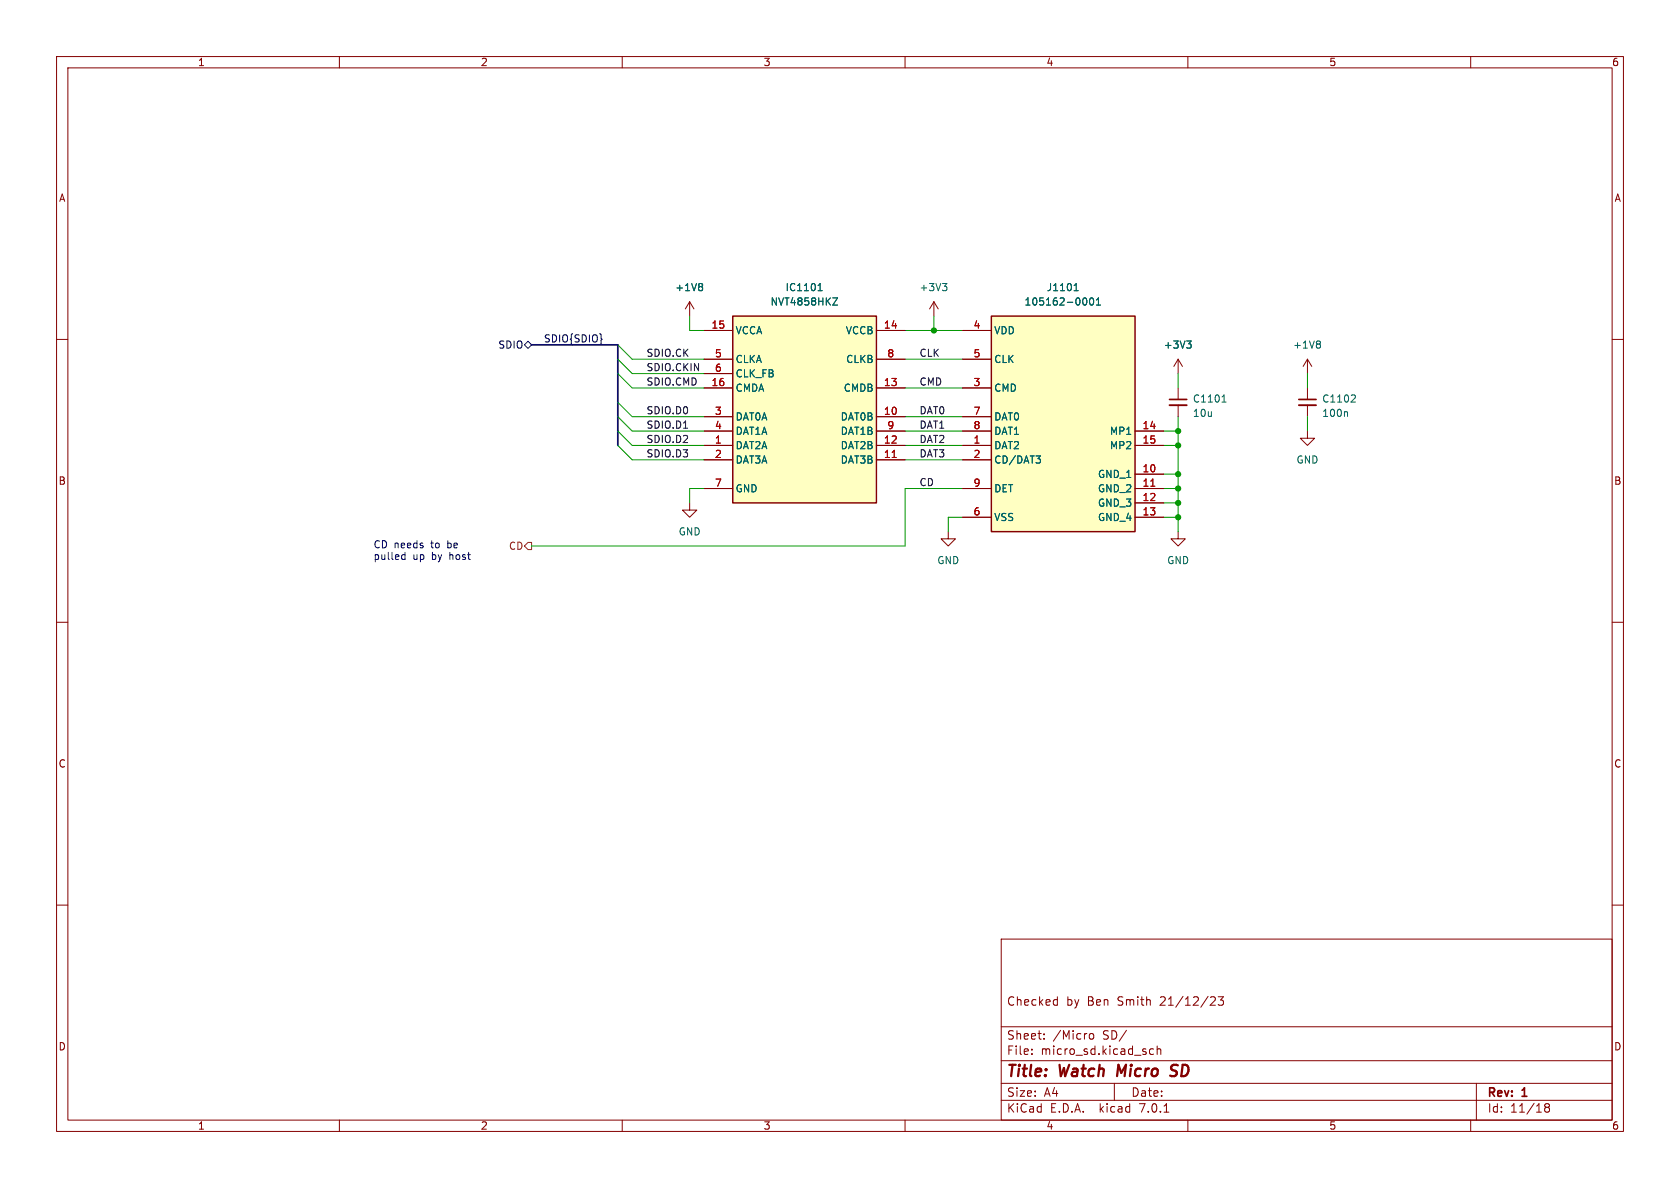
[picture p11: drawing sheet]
(kicad_sch (version 20230121) (generator eeschema)

 (paper "A4")

 (title_block
  (title "Watch Micro SD")
  (rev "1")
  (comment 1 "Checked by Ben Smith 21/12/23"))

 (lib_symbols
  (symbol "105162-0001:105162-0001" (in_bom yes) (on_board yes)
   (property "Reference" "J" (at 0 22.86 0) (effects (font (size 1.27 1.27)) (justify top)))
   (property "Value" "105162-0001" (at 0 20.32 0) (effects (font (size 1.27 1.27)) (justify top)))
   (property "Footprint" "105162-0001" (at 29.21 -94.92 0) (effects (font (size 1.27 1.27)) (justify left top) hide))
   (property "Datasheet" "http://www.molex.com/webdocs/datasheets/pdf/en-us//1051620001_MEMORY_CARD_SOCKET.pdf" (at 29.21 -194.92 0) (effects (font (size 1.27 1.27)) (justify left top) hide))
   (property "Height" "" (at 29.21 -394.92 0) (effects (font (size 1.27 1.27)) (justify left top) hide))
   (property "Mouser Part Number" "538-105162-0001" (at 29.21 -494.92 0) (effects (font (size 1.27 1.27)) (justify left top) hide))
   (property "Mouser Price/Stock" "https://www.mouser.co.uk/ProductDetail/Molex/105162-0001?qs=1fNsfHe5VsK8daqlgKxZfQ%3D%3D" (at 29.21 -594.92 0) (effects (font (size 1.27 1.27)) (justify left top) hide))
   (property "Manufacturer_Name" "Molex" (at 29.21 -694.92 0) (effects (font (size 1.27 1.27)) (justify left top) hide))
   (property "Manufacturer_Part_Number" "105162-0001" (at 29.21 -794.92 0) (effects (font (size 1.27 1.27)) (justify left top) hide))
   (symbol "105162-0001_1_1"
    (rectangle (start -12.7 17.78) (end 12.7 -20.32) (stroke (width 0.254) (type default)) (fill (type background)))
    (pin passive line (at -17.78 -5.08 0) (length 5.08) (name "DAT2" (effects (font (size 1.27 1.27)))) (number "1" (effects (font (size 1.27 1.27)))))
    (pin passive line (at 17.78 -10.16 180) (length 5.08) (name "GND_1" (effects (font (size 1.27 1.27)))) (number "10" (effects (font (size 1.27 1.27)))))
    (pin passive line (at 17.78 -12.7 180) (length 5.08) (name "GND_2" (effects (font (size 1.27 1.27)))) (number "11" (effects (font (size 1.27 1.27)))))
    (pin passive line (at 17.78 -15.24 180) (length 5.08) (name "GND_3" (effects (font (size 1.27 1.27)))) (number "12" (effects (font (size 1.27 1.27)))))
    (pin passive line (at 17.78 -17.78 180) (length 5.08) (name "GND_4" (effects (font (size 1.27 1.27)))) (number "13" (effects (font (size 1.27 1.27)))))
    (pin passive line (at 17.78 -2.54 180) (length 5.08) (name "MP1" (effects (font (size 1.27 1.27)))) (number "14" (effects (font (size 1.27 1.27)))))
    (pin passive line (at 17.78 -5.08 180) (length 5.08) (name "MP2" (effects (font (size 1.27 1.27)))) (number "15" (effects (font (size 1.27 1.27)))))
    (pin passive line (at -17.78 -7.62 0) (length 5.08) (name "CD/DAT3" (effects (font (size 1.27 1.27)))) (number "2" (effects (font (size 1.27 1.27)))))
    (pin passive line (at -17.78 5.08 0) (length 5.08) (name "CMD" (effects (font (size 1.27 1.27)))) (number "3" (effects (font (size 1.27 1.27)))))
    (pin passive line (at -17.78 15.24 0) (length 5.08) (name "VDD" (effects (font (size 1.27 1.27)))) (number "4" (effects (font (size 1.27 1.27)))))
    (pin passive line (at -17.78 10.16 0) (length 5.08) (name "CLK" (effects (font (size 1.27 1.27)))) (number "5" (effects (font (size 1.27 1.27)))))
    (pin passive line (at -17.78 -17.78 0) (length 5.08) (name "VSS" (effects (font (size 1.27 1.27)))) (number "6" (effects (font (size 1.27 1.27)))))
    (pin passive line (at -17.78 0 0) (length 5.08) (name "DAT0" (effects (font (size 1.27 1.27)))) (number "7" (effects (font (size 1.27 1.27)))))
    (pin passive line (at -17.78 -2.54 0) (length 5.08) (name "DAT1" (effects (font (size 1.27 1.27)))) (number "8" (effects (font (size 1.27 1.27)))))
    (pin passive line (at -17.78 -12.7 0) (length 5.08) (name "DET" (effects (font (size 1.27 1.27)))) (number "9" (effects (font (size 1.27 1.27)))))))
  (symbol "Device:C_Small" (pin_numbers hide) (pin_names (offset 0.254) hide) (in_bom yes) (on_board yes)
   (property "Reference" "C" (at 0.254 1.778 0) (effects (font (size 1.27 1.27)) (justify left)))
   (property "Value" "C_Small" (at 0.254 -2.032 0) (effects (font (size 1.27 1.27)) (justify left)))
   (property "Footprint" "" (at 0 0 0) (effects (font (size 1.27 1.27)) hide))
   (property "Datasheet" "~" (at 0 0 0) (effects (font (size 1.27 1.27)) hide))
   (symbol "C_Small_0_1"
    (polyline (pts (xy -1.524 -0.508) (xy 1.524 -0.508)) (stroke (width 0.3302) (type default)) (fill (type none)))
    (polyline (pts (xy -1.524 0.508) (xy 1.524 0.508)) (stroke (width 0.3048) (type default)) (fill (type none))))
   (symbol "C_Small_1_1"
    (pin passive line (at 0 2.54 270) (length 2.032) (name "~" (effects (font (size 1.27 1.27)))) (number "1" (effects (font (size 1.27 1.27)))))
    (pin passive line (at 0 -2.54 90) (length 2.032) (name "~" (effects (font (size 1.27 1.27)))) (number "2" (effects (font (size 1.27 1.27)))))))
  (symbol "NVT4858HKZ:NVT4858HKZ" (in_bom yes) (on_board yes)
   (property "Reference" "IC" (at 0 20.32 0) (effects (font (size 1.27 1.27)) (justify top)))
   (property "Value" "NVT4858HKZ" (at 0 17.78 0) (effects (font (size 1.27 1.27)) (justify top)))
   (property "Footprint" "watch_footprints:NVT4858HKZ" (at 29.21 -94.92 0) (effects (font (size 1.27 1.27)) (justify left top) hide))
   (property "Datasheet" "https://www.nxp.com/part/NVT4858HK#/" (at 29.21 -194.92 0) (effects (font (size 1.27 1.27)) (justify left top) hide))
   (property "Height" "0.5" (at 29.21 -394.92 0) (effects (font (size 1.27 1.27)) (justify left top) hide))
   (property "Mouser Part Number" "771-NVT4858HKZ" (at 29.21 -494.92 0) (effects (font (size 1.27 1.27)) (justify left top) hide))
   (property "Mouser Price/Stock" "https://www.mouser.co.uk/ProductDetail/NXP-Semiconductors/NVT4858HKZ?qs=TuK3vfAjtkUQFuqXj%252BGfyA%3D%3D" (at 29.21 -594.92 0) (effects (font (size 1.27 1.27)) (justify left top) hide))
   (property "Manufacturer_Name" "NXP" (at 29.21 -694.92 0) (effects (font (size 1.27 1.27)) (justify left top) hide))
   (property "Manufacturer_Part_Number" "NVT4858HKZ" (at 29.21 -794.92 0) (effects (font (size 1.27 1.27)) (justify left top) hide))
   (symbol "NVT4858HKZ_1_1"
    (rectangle (start -12.7 15.24) (end 12.7 -17.78) (stroke (width 0.254) (type default)) (fill (type background)))
    (pin passive line (at -17.78 -7.62 0) (length 5.08) (name "DAT2A" (effects (font (size 1.27 1.27)))) (number "1" (effects (font (size 1.27 1.27)))))
    (pin passive line (at 17.78 -2.54 180) (length 5.08) (name "DAT0B" (effects (font (size 1.27 1.27)))) (number "10" (effects (font (size 1.27 1.27)))))
    (pin passive line (at 17.78 -10.16 180) (length 5.08) (name "DAT3B" (effects (font (size 1.27 1.27)))) (number "11" (effects (font (size 1.27 1.27)))))
    (pin passive line (at 17.78 -7.62 180) (length 5.08) (name "DAT2B" (effects (font (size 1.27 1.27)))) (number "12" (effects (font (size 1.27 1.27)))))
    (pin passive line (at 17.78 2.54 180) (length 5.08) (name "CMDB" (effects (font (size 1.27 1.27)))) (number "13" (effects (font (size 1.27 1.27)))))
    (pin passive line (at 17.78 12.7 180) (length 5.08) (name "VCCB" (effects (font (size 1.27 1.27)))) (number "14" (effects (font (size 1.27 1.27)))))
    (pin passive line (at -17.78 12.7 0) (length 5.08) (name "VCCA" (effects (font (size 1.27 1.27)))) (number "15" (effects (font (size 1.27 1.27)))))
    (pin passive line (at -17.78 2.54 0) (length 5.08) (name "CMDA" (effects (font (size 1.27 1.27)))) (number "16" (effects (font (size 1.27 1.27)))))
    (pin passive line (at -17.78 -10.16 0) (length 5.08) (name "DAT3A" (effects (font (size 1.27 1.27)))) (number "2" (effects (font (size 1.27 1.27)))))
    (pin passive line (at -17.78 -2.54 0) (length 5.08) (name "DAT0A" (effects (font (size 1.27 1.27)))) (number "3" (effects (font (size 1.27 1.27)))))
    (pin passive line (at -17.78 -5.08 0) (length 5.08) (name "DAT1A" (effects (font (size 1.27 1.27)))) (number "4" (effects (font (size 1.27 1.27)))))
    (pin passive line (at -17.78 7.62 0) (length 5.08) (name "CLKA" (effects (font (size 1.27 1.27)))) (number "5" (effects (font (size 1.27 1.27)))))
    (pin passive line (at -17.78 5.08 0) (length 5.08) (name "CLK_FB" (effects (font (size 1.27 1.27)))) (number "6" (effects (font (size 1.27 1.27)))))
    (pin passive line (at -17.78 -15.24 0) (length 5.08) (name "GND" (effects (font (size 1.27 1.27)))) (number "7" (effects (font (size 1.27 1.27)))))
    (pin passive line (at 17.78 7.62 180) (length 5.08) (name "CLKB" (effects (font (size 1.27 1.27)))) (number "8" (effects (font (size 1.27 1.27)))))
    (pin passive line (at 17.78 -5.08 180) (length 5.08) (name "DAT1B" (effects (font (size 1.27 1.27)))) (number "9" (effects (font (size 1.27 1.27)))))))
  (symbol "power:+1V8" (power) (pin_names (offset 0)) (in_bom yes) (on_board yes)
   (property "Reference" "#PWR" (at 0 -3.81 0) (effects (font (size 1.27 1.27)) hide))
   (property "Value" "+1V8" (at 0 3.556 0) (effects (font (size 1.27 1.27))))
   (property "Footprint" "" (at 0 0 0) (effects (font (size 1.27 1.27)) hide))
   (property "Datasheet" "" (at 0 0 0) (effects (font (size 1.27 1.27)) hide))
   (symbol "+1V8_0_1"
    (polyline (pts (xy -0.762 1.27) (xy 0 2.54)) (stroke (width 0) (type default)) (fill (type none)))
    (polyline (pts (xy 0 0) (xy 0 2.54)) (stroke (width 0) (type default)) (fill (type none)))
    (polyline (pts (xy 0 2.54) (xy 0.762 1.27)) (stroke (width 0) (type default)) (fill (type none))))
   (symbol "+1V8_1_1"
    (pin power_in line (at 0 0 90) (length 0) hide (name "+1V8" (effects (font (size 1.27 1.27)))) (number "1" (effects (font (size 1.27 1.27)))))))
  (symbol "power:+3V3" (power) (pin_names (offset 0)) (in_bom yes) (on_board yes)
   (property "Reference" "#PWR" (at 0 -3.81 0) (effects (font (size 1.27 1.27)) hide))
   (property "Value" "+3V3" (at 0 3.556 0) (effects (font (size 1.27 1.27))))
   (property "Footprint" "" (at 0 0 0) (effects (font (size 1.27 1.27)) hide))
   (property "Datasheet" "" (at 0 0 0) (effects (font (size 1.27 1.27)) hide))
   (symbol "+3V3_0_1"
    (polyline (pts (xy -0.762 1.27) (xy 0 2.54)) (stroke (width 0) (type default)) (fill (type none)))
    (polyline (pts (xy 0 0) (xy 0 2.54)) (stroke (width 0) (type default)) (fill (type none)))
    (polyline (pts (xy 0 2.54) (xy 0.762 1.27)) (stroke (width 0) (type default)) (fill (type none))))
   (symbol "+3V3_1_1"
    (pin power_in line (at 0 0 90) (length 0) hide (name "+3V3" (effects (font (size 1.27 1.27)))) (number "1" (effects (font (size 1.27 1.27)))))))
  (symbol "power:GND" (power) (pin_names (offset 0)) (in_bom yes) (on_board yes)
   (property "Reference" "#PWR" (at 0 -6.35 0) (effects (font (size 1.27 1.27)) hide))
   (property "Value" "GND" (at 0 -3.81 0) (effects (font (size 1.27 1.27))))
   (property "Footprint" "" (at 0 0 0) (effects (font (size 1.27 1.27)) hide))
   (property "Datasheet" "" (at 0 0 0) (effects (font (size 1.27 1.27)) hide))
   (symbol "GND_0_1"
    (polyline (pts (xy 0 0) (xy 0 -1.27) (xy 1.27 -1.27) (xy 0 -2.54) (xy -1.27 -1.27) (xy 0 -1.27)) (stroke (width 0) (type default)) (fill (type none))))
   (symbol "GND_1_1"
    (pin power_in line (at 0 0 270) (length 0) hide (name "GND" (effects (font (size 1.27 1.27)))) (number "1" (effects (font (size 1.27 1.27))))))))

 (junction (at 208.28 86.36) (diameter 0) (color 0 0 0 0))
 (junction (at 165.1 58.42) (diameter 0) (color 0 0 0 0))
 (junction (at 208.28 78.74) (diameter 0) (color 0 0 0 0))
 (junction (at 208.28 88.9) (diameter 0) (color 0 0 0 0))
 (junction (at 208.28 76.2) (diameter 0) (color 0 0 0 0))
 (junction (at 208.28 91.44) (diameter 0) (color 0 0 0 0))
 (junction (at 208.28 83.82) (diameter 0) (color 0 0 0 0))

 (bus_entry (at 109.22 78.74) (size 2.54 2.54) (stroke (width 0) (type default)))
 (bus_entry (at 109.22 71.12) (size 2.54 2.54) (stroke (width 0) (type default)))
 (bus_entry (at 109.22 63.5) (size 2.54 2.54) (stroke (width 0) (type default)))
 (bus_entry (at 109.22 66.04) (size 2.54 2.54) (stroke (width 0) (type default)))
 (bus_entry (at 109.22 60.96) (size 2.54 2.54) (stroke (width 0) (type default)))
 (bus_entry (at 109.22 76.2) (size 2.54 2.54) (stroke (width 0) (type default)))
 (bus_entry (at 109.22 73.66) (size 2.54 2.54) (stroke (width 0) (type default)))

 (wire (pts (xy 160.02 73.66) (xy 170.18 73.66)) (stroke (width 0) (type default)))
 (wire (pts (xy 208.28 73.66) (xy 208.28 76.2)) (stroke (width 0) (type default)))
 (wire (pts (xy 111.76 76.2) (xy 124.46 76.2)) (stroke (width 0) (type default)))
 (bus (pts (xy 109.22 66.04) (xy 109.22 71.12)) (stroke (width 0) (type default)))

 (wire (pts (xy 208.28 76.2) (xy 208.28 78.74)) (stroke (width 0) (type default)))
 (wire (pts (xy 111.76 78.74) (xy 124.46 78.74)) (stroke (width 0) (type default)))
 (wire (pts (xy 121.92 55.88) (xy 121.92 58.42)) (stroke (width 0) (type default)))
 (wire (pts (xy 160.02 78.74) (xy 170.18 78.74)) (stroke (width 0) (type default)))
 (wire (pts (xy 111.76 68.58) (xy 124.46 68.58)) (stroke (width 0) (type default)))
 (bus (pts (xy 109.22 60.96) (xy 93.98 60.96)) (stroke (width 0) (type default)))
 (bus (pts (xy 109.22 73.66) (xy 109.22 76.2)) (stroke (width 0) (type default)))

 (wire (pts (xy 160.02 81.28) (xy 170.18 81.28)) (stroke (width 0) (type default)))
 (wire (pts (xy 208.28 91.44) (xy 208.28 88.9)) (stroke (width 0) (type default)))
 (wire (pts (xy 165.1 58.42) (xy 170.18 58.42)) (stroke (width 0) (type default)))
 (wire (pts (xy 111.76 63.5) (xy 124.46 63.5)) (stroke (width 0) (type default)))
 (wire (pts (xy 208.28 66.04) (xy 208.28 68.58)) (stroke (width 0) (type default)))
 (wire (pts (xy 208.28 86.36) (xy 208.28 83.82)) (stroke (width 0) (type default)))
 (bus (pts (xy 109.22 71.12) (xy 109.22 73.66)) (stroke (width 0) (type default)))

 (wire (pts (xy 205.74 76.2) (xy 208.28 76.2)) (stroke (width 0) (type default)))
 (wire (pts (xy 165.1 55.88) (xy 165.1 58.42)) (stroke (width 0) (type default)))
 (wire (pts (xy 160.02 68.58) (xy 170.18 68.58)) (stroke (width 0) (type default)))
 (bus (pts (xy 109.22 60.96) (xy 109.22 63.5)) (stroke (width 0) (type default)))

 (wire (pts (xy 208.28 88.9) (xy 208.28 86.36)) (stroke (width 0) (type default)))
 (wire (pts (xy 208.28 83.82) (xy 205.74 83.82)) (stroke (width 0) (type default)))
 (wire (pts (xy 111.76 66.04) (xy 124.46 66.04)) (stroke (width 0) (type default)))
 (wire (pts (xy 111.76 73.66) (xy 124.46 73.66)) (stroke (width 0) (type default)))
 (bus (pts (xy 109.22 63.5) (xy 109.22 66.04)) (stroke (width 0) (type default)))

 (wire (pts (xy 111.76 81.28) (xy 124.46 81.28)) (stroke (width 0) (type default)))
 (bus (pts (xy 109.22 76.2) (xy 109.22 78.74)) (stroke (width 0) (type default)))

 (wire (pts (xy 160.02 96.52) (xy 160.02 86.36)) (stroke (width 0) (type default)))
 (wire (pts (xy 208.28 93.98) (xy 208.28 91.44)) (stroke (width 0) (type default)))
 (wire (pts (xy 208.28 78.74) (xy 208.28 83.82)) (stroke (width 0) (type default)))
 (wire (pts (xy 167.64 91.44) (xy 170.18 91.44)) (stroke (width 0) (type default)))
 (wire (pts (xy 160.02 58.42) (xy 165.1 58.42)) (stroke (width 0) (type default)))
 (wire (pts (xy 121.92 58.42) (xy 124.46 58.42)) (stroke (width 0) (type default)))
 (wire (pts (xy 160.02 86.36) (xy 170.18 86.36)) (stroke (width 0) (type default)))
 (wire (pts (xy 208.28 91.44) (xy 205.74 91.44)) (stroke (width 0) (type default)))
 (wire (pts (xy 208.28 86.36) (xy 205.74 86.36)) (stroke (width 0) (type default)))
 (wire (pts (xy 121.92 86.36) (xy 124.46 86.36)) (stroke (width 0) (type default)))
 (wire (pts (xy 231.14 66.04) (xy 231.14 68.58)) (stroke (width 0) (type default)))
 (wire (pts (xy 93.98 96.52) (xy 160.02 96.52)) (stroke (width 0) (type default)))
 (wire (pts (xy 205.74 78.74) (xy 208.28 78.74)) (stroke (width 0) (type default)))
 (wire (pts (xy 160.02 76.2) (xy 170.18 76.2)) (stroke (width 0) (type default)))
 (wire (pts (xy 231.14 73.66) (xy 231.14 76.2)) (stroke (width 0) (type default)))
 (wire (pts (xy 167.64 93.98) (xy 167.64 91.44)) (stroke (width 0) (type default)))
 (wire (pts (xy 121.92 88.9) (xy 121.92 86.36)) (stroke (width 0) (type default)))
 (wire (pts (xy 208.28 88.9) (xy 205.74 88.9)) (stroke (width 0) (type default)))
 (wire (pts (xy 160.02 63.5) (xy 170.18 63.5)) (stroke (width 0) (type default)))

 (text "CD needs to be\npulled up by host" (at 66.04 99.06 0) (effects (font (size 1.27 1.27)) (justify left bottom)))

 (label "DAT0" (at 162.56 73.66 0) (fields_autoplaced) (effects (font (size 1.27 1.27)) (justify left bottom)))
 (label "SDIO.D0" (at 114.3 73.66 0) (fields_autoplaced) (effects (font (size 1.27 1.27)) (justify left bottom)))
 (label "SDIO{SDIO}" (at 106.68 60.96 180) (fields_autoplaced) (effects (font (size 1.27 1.27)) (justify right bottom)))
 (label "SDIO.CKIN" (at 114.3 66.04 0) (fields_autoplaced) (effects (font (size 1.27 1.27)) (justify left bottom)))
 (label "SDIO.CMD" (at 114.3 68.58 0) (fields_autoplaced) (effects (font (size 1.27 1.27)) (justify left bottom)))
 (label "SDIO.D2" (at 114.3 78.74 0) (fields_autoplaced) (effects (font (size 1.27 1.27)) (justify left bottom)))
 (label "SDIO.D3" (at 114.3 81.28 0) (fields_autoplaced) (effects (font (size 1.27 1.27)) (justify left bottom)))
 (label "DAT1" (at 162.56 76.2 0) (fields_autoplaced) (effects (font (size 1.27 1.27)) (justify left bottom)))
 (label "CMD" (at 162.56 68.58 0) (fields_autoplaced) (effects (font (size 1.27 1.27)) (justify left bottom)))
 (label "CLK" (at 162.56 63.5 0) (fields_autoplaced) (effects (font (size 1.27 1.27)) (justify left bottom)))
 (label "CD" (at 162.56 86.36 0) (fields_autoplaced) (effects (font (size 1.27 1.27)) (justify left bottom)))
 (label "DAT2" (at 162.56 78.74 0) (fields_autoplaced) (effects (font (size 1.27 1.27)) (justify left bottom)))
 (label "SDIO.CK" (at 114.3 63.5 0) (fields_autoplaced) (effects (font (size 1.27 1.27)) (justify left bottom)))
 (label "DAT3" (at 162.56 81.28 0) (fields_autoplaced) (effects (font (size 1.27 1.27)) (justify left bottom)))
 (label "SDIO.D1" (at 114.3 76.2 0) (fields_autoplaced) (effects (font (size 1.27 1.27)) (justify left bottom)))

 (hierarchical_label "CD" (shape output) (at 93.98 96.52 180) (fields_autoplaced) (effects (font (size 1.27 1.27)) (justify right)))
 (hierarchical_label "SDIO" (shape bidirectional) (at 93.98 60.96 180) (fields_autoplaced) (effects (font (size 1.27 1.27)) (justify right))
  (property "DSI" "DSI" (at 93.98 62.23 0) (effects (font (size 1.27 1.27) italic) (justify right) hide)))

 (symbol (lib_id "NVT4858HKZ:NVT4858HKZ") (at 142.24 71.12 0) (unit 1) (in_bom yes) (on_board yes) (dnp no)
  (property "Reference" "IC1101" (at 142.24 50.8 0) (effects (font (size 1.27 1.27))))
  (property "Value" "NVT4858HKZ" (at 142.24 53.34 0) (effects (font (size 1.27 1.27))))
  (property "Footprint" "watch_footprints:NVT4858HKZ" (at 171.45 166.04 0) (effects (font (size 1.27 1.27)) (justify left top) hide))
  (property "Datasheet" "https://www.nxp.com/part/NVT4858HK#/" (at 171.45 266.04 0) (effects (font (size 1.27 1.27)) (justify left top) hide))
  (property "Height" "0.5" (at 171.45 466.04 0) (effects (font (size 1.27 1.27)) (justify left top) hide))
  (property "Mouser Part Number" "771-NVT4858HKZ" (at 171.45 566.04 0) (effects (font (size 1.27 1.27)) (justify left top) hide))
  (property "Mouser Price/Stock" "https://www.mouser.co.uk/ProductDetail/NXP-Semiconductors/NVT4858HKZ?qs=TuK3vfAjtkUQFuqXj%252BGfyA%3D%3D" (at 171.45 666.04 0) (effects (font (size 1.27 1.27)) (justify left top) hide))
  (property "Manufacturer_Name" "NXP" (at 171.45 766.04 0) (effects (font (size 1.27 1.27)) (justify left top) hide))
  (property "Manufacturer_Part_Number" "NVT4858HKZ" (at 171.45 866.04 0) (effects (font (size 1.27 1.27)) (justify left top) hide)) (pin "1") (pin "10") (pin "11") (pin "12") (pin "13") (pin "14") (pin "15") (pin "16") (pin "2") (pin "3") (pin "4") (pin "5") (pin "6") (pin "7") (pin "8") (pin "9")
  (instances (project "watch_main" (path "" (reference "IC1101") (unit 1)))))

 (symbol (lib_id "Device:C_Small") (at 231.14 71.12 0) (unit 1) (in_bom yes) (on_board yes) (dnp no) (fields_autoplaced)
  (property "Reference" "C1701" (at 233.68 70.4913 0) (effects (font (size 1.27 1.27)) (justify left)))
  (property "Value" "100n" (at 233.68 73.0313 0) (effects (font (size 1.27 1.27)) (justify left)))
  (property "Footprint" "Capacitor_SMD:C_0402_1005Metric" (at 231.14 71.12 0) (effects (font (size 1.27 1.27)) hide))
  (property "Datasheet" "~" (at 231.14 71.12 0) (effects (font (size 1.27 1.27)) hide)) (pin "1") (pin "2")
  (instances (project "watch_main" (path "" (reference "C1701") (unit 1)) (path "" (reference "C1102") (unit 1)))))

 (symbol (lib_id "power:GND") (at 208.28 93.98 0) (mirror y) (unit 1) (in_bom yes) (on_board yes) (dnp no) (fields_autoplaced)
  (property "Reference" "#PWR01106" (at 208.28 100.33 0) (effects (font (size 1.27 1.27)) hide))
  (property "Value" "GND" (at 208.28 99.06 0) (effects (font (size 1.27 1.27))))
  (property "Footprint" "" (at 208.28 93.98 0) (effects (font (size 1.27 1.27)) hide))
  (property "Datasheet" "" (at 208.28 93.98 0) (effects (font (size 1.27 1.27)) hide)) (pin "1")
  (instances (project "watch_main" (path "" (reference "#PWR01106") (unit 1)))))

 (symbol (lib_id "power:+1V8") (at 231.14 66.04 0) (unit 1) (in_bom yes) (on_board yes) (dnp no) (fields_autoplaced)
  (property "Reference" "#PWR01107" (at 231.14 69.85 0) (effects (font (size 1.27 1.27)) hide))
  (property "Value" "+1V8" (at 231.14 60.96 0) (effects (font (size 1.27 1.27))))
  (property "Footprint" "" (at 231.14 66.04 0) (effects (font (size 1.27 1.27)) hide))
  (property "Datasheet" "" (at 231.14 66.04 0) (effects (font (size 1.27 1.27)) hide)) (pin "1")
  (instances (project "watch_main" (path "" (reference "#PWR01107") (unit 1)))))

 (symbol (lib_id "power:GND") (at 121.92 88.9 0) (unit 1) (in_bom yes) (on_board yes) (dnp no) (fields_autoplaced)
  (property "Reference" "#PWR01102" (at 121.92 95.25 0) (effects (font (size 1.27 1.27)) hide))
  (property "Value" "GND" (at 121.92 93.98 0) (effects (font (size 1.27 1.27))))
  (property "Footprint" "" (at 121.92 88.9 0) (effects (font (size 1.27 1.27)) hide))
  (property "Datasheet" "" (at 121.92 88.9 0) (effects (font (size 1.27 1.27)) hide)) (pin "1")
  (instances (project "watch_main" (path "" (reference "#PWR01102") (unit 1)))))

 (symbol (lib_id "power:GND") (at 167.64 93.98 0) (unit 1) (in_bom yes) (on_board yes) (dnp no) (fields_autoplaced)
  (property "Reference" "#PWR01104" (at 167.64 100.33 0) (effects (font (size 1.27 1.27)) hide))
  (property "Value" "GND" (at 167.64 99.06 0) (effects (font (size 1.27 1.27))))
  (property "Footprint" "" (at 167.64 93.98 0) (effects (font (size 1.27 1.27)) hide))
  (property "Datasheet" "" (at 167.64 93.98 0) (effects (font (size 1.27 1.27)) hide)) (pin "1")
  (instances (project "watch_main" (path "" (reference "#PWR01104") (unit 1)))))

 (symbol (lib_id "Device:C_Small") (at 208.28 71.12 0) (unit 1) (in_bom yes) (on_board yes) (dnp no) (fields_autoplaced)
  (property "Reference" "C1701" (at 210.82 70.4913 0) (effects (font (size 1.27 1.27)) (justify left)))
  (property "Value" "10u" (at 210.82 73.0313 0) (effects (font (size 1.27 1.27)) (justify left)))
  (property "Footprint" "Capacitor_SMD:C_0402_1005Metric" (at 208.28 71.12 0) (effects (font (size 1.27 1.27)) hide))
  (property "Datasheet" "~" (at 208.28 71.12 0) (effects (font (size 1.27 1.27)) hide)) (pin "1") (pin "2")
  (instances (project "watch_main" (path "" (reference "C1701") (unit 1)) (path "" (reference "C1101") (unit 1)))))

 (symbol (lib_id "power:GND") (at 231.14 76.2 0) (mirror y) (unit 1) (in_bom yes) (on_board yes) (dnp no) (fields_autoplaced)
  (property "Reference" "#PWR01108" (at 231.14 82.55 0) (effects (font (size 1.27 1.27)) hide))
  (property "Value" "GND" (at 231.14 81.28 0) (effects (font (size 1.27 1.27))))
  (property "Footprint" "" (at 231.14 76.2 0) (effects (font (size 1.27 1.27)) hide))
  (property "Datasheet" "" (at 231.14 76.2 0) (effects (font (size 1.27 1.27)) hide)) (pin "1")
  (instances (project "watch_main" (path "" (reference "#PWR01108") (unit 1)))))

 (symbol (lib_id "power:+3V3") (at 165.1 55.88 0) (unit 1) (in_bom yes) (on_board yes) (dnp no) (fields_autoplaced)
  (property "Reference" "#PWR01103" (at 165.1 59.69 0) (effects (font (size 1.27 1.27)) hide))
  (property "Value" "+3V3" (at 165.1 50.8 0) (effects (font (size 1.27 1.27))))
  (property "Footprint" "" (at 165.1 55.88 0) (effects (font (size 1.27 1.27)) hide))
  (property "Datasheet" "" (at 165.1 55.88 0) (effects (font (size 1.27 1.27)) hide)) (pin "1")
  (instances (project "watch_main" (path "" (reference "#PWR01103") (unit 1)))))

 (symbol (lib_id "power:+1V8") (at 121.92 55.88 0) (unit 1) (in_bom yes) (on_board yes) (dnp no) (fields_autoplaced)
  (property "Reference" "#PWR01101" (at 121.92 59.69 0) (effects (font (size 1.27 1.27)) hide))
  (property "Value" "+1V8" (at 121.92 50.8 0) (effects (font (size 1.27 1.27))))
  (property "Footprint" "" (at 121.92 55.88 0) (effects (font (size 1.27 1.27)) hide))
  (property "Datasheet" "" (at 121.92 55.88 0) (effects (font (size 1.27 1.27)) hide)) (pin "1")
  (instances (project "watch_main" (path "" (reference "#PWR01101") (unit 1)))))

 (symbol (lib_id "power:+3V3") (at 208.28 66.04 0) (unit 1) (in_bom yes) (on_board yes) (dnp no) (fields_autoplaced)
  (property "Reference" "#PWR01105" (at 208.28 69.85 0) (effects (font (size 1.27 1.27)) hide))
  (property "Value" "+3V3" (at 208.28 60.96 0) (effects (font (size 1.27 1.27))))
  (property "Footprint" "" (at 208.28 66.04 0) (effects (font (size 1.27 1.27)) hide))
  (property "Datasheet" "" (at 208.28 66.04 0) (effects (font (size 1.27 1.27)) hide)) (pin "1")
  (instances (project "watch_main" (path "" (reference "#PWR01105") (unit 1)))))

 (symbol (lib_id "105162-0001:105162-0001") (at 187.96 73.66 0) (unit 1) (in_bom yes) (on_board yes) (dnp no)
  (property "Reference" "J1101" (at 187.96 50.8 0) (effects (font (size 1.27 1.27))))
  (property "Value" "105162-0001" (at 187.96 53.34 0) (effects (font (size 1.27 1.27))))
  (property "Footprint" "105162-0001" (at 217.17 168.58 0) (effects (font (size 1.27 1.27)) (justify left top) hide))
  (property "Datasheet" "http://www.molex.com/webdocs/datasheets/pdf/en-us//1051620001_MEMORY_CARD_SOCKET.pdf" (at 217.17 268.58 0) (effects (font (size 1.27 1.27)) (justify left top) hide))
  (property "Height" "" (at 217.17 468.58 0) (effects (font (size 1.27 1.27)) (justify left top) hide))
  (property "Mouser Part Number" "538-105162-0001" (at 217.17 568.58 0) (effects (font (size 1.27 1.27)) (justify left top) hide))
  (property "Mouser Price/Stock" "https://www.mouser.co.uk/ProductDetail/Molex/105162-0001?qs=1fNsfHe5VsK8daqlgKxZfQ%3D%3D" (at 217.17 668.58 0) (effects (font (size 1.27 1.27)) (justify left top) hide))
  (property "Manufacturer_Name" "Molex" (at 217.17 768.58 0) (effects (font (size 1.27 1.27)) (justify left top) hide))
  (property "Manufacturer_Part_Number" "105162-0001" (at 217.17 868.58 0) (effects (font (size 1.27 1.27)) (justify left top) hide)) (pin "1") (pin "10") (pin "11") (pin "12") (pin "13") (pin "14") (pin "15") (pin "2") (pin "3") (pin "4") (pin "5") (pin "6") (pin "7") (pin "8") (pin "9")
  (instances (project "watch_main" (path "" (reference "J1101") (unit 1))))))
